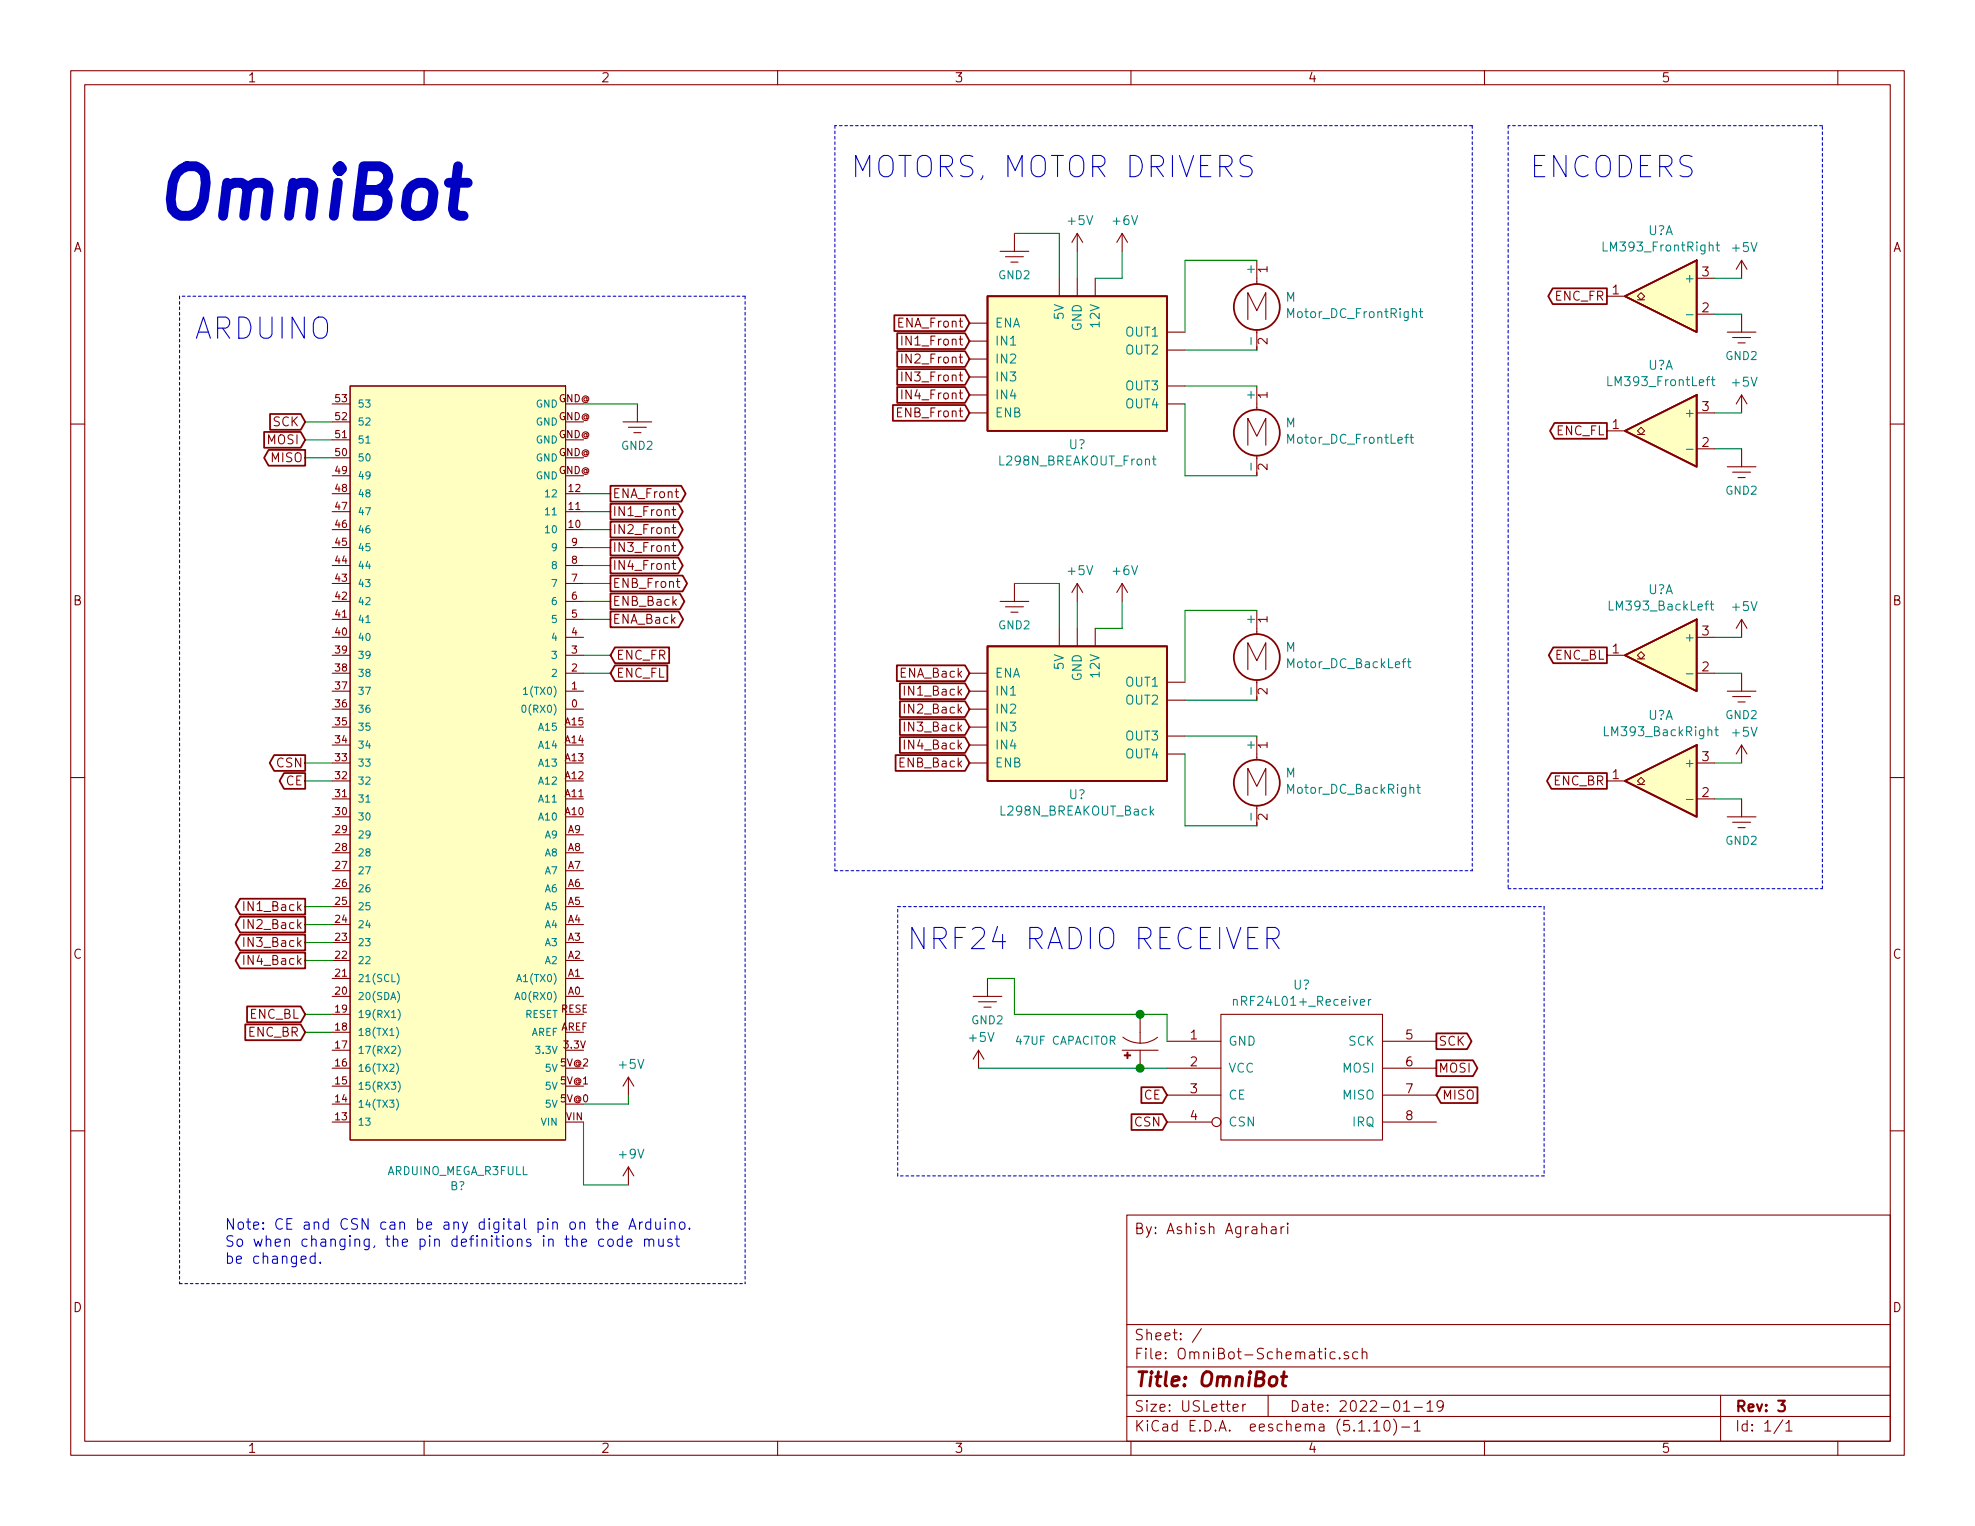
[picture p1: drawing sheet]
EESchema Schematic File Version 4
EELAYER 30 0
EELAYER END
$Descr USLetter 11000 8500
encoding utf-8
Sheet 1 1
Title "OmniBot"
Date "2022-01-19"
Rev "3"
Comp ""
Comment1 ""
Comment2 ""
Comment3 ""
Comment4 "By: Ashish Agrahari"
$EndDescr
$Comp
L myelin-kicad:nRF24L01+ U?
U 1 1
P 7250 6000
F 0 "U?" H 7250 6515 50  0000 C CNN
F 1 "nRF24L01+_Receiver" H 7250 6424 50  0000 C CNN
F 2 "MODULE" H 7250 6100 50  0001 C CNN
F 3 "DOCUMENTATION" H 7250 5950 50  0001 C CNN
	1    7250 6000
	1    0    0    -1  
$EndComp
Wire Wire Line
	6600 1450 6600 1850
Wire Wire Line
	6600 2250 6600 2650
Wire Wire Line
	6600 2650 7000 2650
$Comp
L Motor:Motor_DC M
U 1 1
P 7000 2350
F 0 "M" H 7158 2346 50  0000 L CNN
F 1 "Motor_DC_FrontLeft" H 7158 2255 50  0000 L CNN
F 2 "" H 7000 2260 50  0001 C CNN
F 3 "~" H 7000 2260 50  0001 C CNN
	1    7000 2350
	1    0    0    -1  
$EndComp
$Comp
L Motor:Motor_DC M
U 1 1
P 7000 1650
F 0 "M" H 7158 1646 50  0000 L CNN
F 1 "Motor_DC_FrontRight" H 7158 1555 50  0000 L CNN
F 2 "" H 7000 1560 50  0001 C CNN
F 3 "~" H 7000 1560 50  0001 C CNN
	1    7000 1650
	1    0    0    -1  
$EndComp
$Comp
L AA_Custom_Components:L298N_BREAKOUT U?
U 1 1
P 6000 2050
F 0 "U?" H 6000 1625 50  0000 C CNN
F 1 "L298N_BREAKOUT_Front" H 6000 1534 50  0000 C CNN
F 2 "" H 6050 2600 50  0001 L CNN
F 3 "" H 6150 2300 50  0001 C CNN
	1    6000 2050
	1    0    0    -1  
$EndComp
$Comp
L Comparator:LM393 U?
U 1 1
P 9250 1650
F 0 "U?" H 9250 2017 50  0000 C CNN
F 1 "LM393_FrontRight" H 9250 1926 50  0000 C CNN
F 2 "" H 9250 1650 50  0001 C CNN
F 3 "http://www.ti.com/lit/ds/symlink/lm393.pdf" H 9250 1650 50  0001 C CNN
	1    9250 1650
	-1   0    0    -1  
$EndComp
$Comp
L Comparator:LM393 U?
U 1 1
P 9250 2400
F 0 "U?" H 9250 2767 50  0000 C CNN
F 1 "LM393_FrontLeft" H 9250 2676 50  0000 C CNN
F 2 "" H 9250 2400 50  0001 C CNN
F 3 "http://www.ti.com/lit/ds/symlink/lm393.pdf" H 9250 2400 50  0001 C CNN
	1    9250 2400
	-1   0    0    -1  
$EndComp
$Comp
L AA_Custom_Components:L298N_BREAKOUT U?
U 1 1
P 6000 4000
F 0 "U?" H 6000 3575 50  0000 C CNN
F 1 "L298N_BREAKOUT_Back" H 6000 3484 50  0000 C CNN
F 2 "" H 6050 4550 50  0001 L CNN
F 3 "" H 6150 4250 50  0001 C CNN
	1    6000 4000
	1    0    0    -1  
$EndComp
$Comp
L Motor:Motor_DC M
U 1 1
P 7000 3600
F 0 "M" H 7158 3596 50  0000 L CNN
F 1 "Motor_DC_BackLeft" H 7158 3505 50  0000 L CNN
F 2 "" H 7000 3510 50  0001 C CNN
F 3 "~" H 7000 3510 50  0001 C CNN
	1    7000 3600
	1    0    0    -1  
$EndComp
Wire Wire Line
	6600 4600 7000 4600
Wire Wire Line
	6600 4200 6600 4600
Wire Wire Line
	6600 3400 6600 3800
$Comp
L Comparator:LM393 U?
U 1 1
P 9250 4350
F 0 "U?" H 9250 4717 50  0000 C CNN
F 1 "LM393_BackRight" H 9250 4626 50  0000 C CNN
F 2 "" H 9250 4350 50  0001 C CNN
F 3 "http://www.ti.com/lit/ds/symlink/lm393.pdf" H 9250 4350 50  0001 C CNN
	1    9250 4350
	-1   0    0    -1  
$EndComp
$Comp
L Comparator:LM393 U?
U 1 1
P 9250 3650
F 0 "U?" H 9250 4017 50  0000 C CNN
F 1 "LM393_BackLeft" H 9250 3926 50  0000 C CNN
F 2 "" H 9250 3650 50  0001 C CNN
F 3 "http://www.ti.com/lit/ds/symlink/lm393.pdf" H 9250 3650 50  0001 C CNN
	1    9250 3650
	-1   0    0    -1  
$EndComp
Text Notes 850  1250 0    276  Italic 55
OmniBot
$Comp
L power:+9V #PWR?
U 1 1
P 3500 6600
F 0 "#PWR?" H 3500 6450 50  0001 C CNN
F 1 "+9V" H 3515 6773 50  0000 C CNN
F 2 "" H 3500 6600 50  0001 C CNN
F 3 "" H 3500 6600 50  0001 C CNN
	1    3500 6600
	1    0    0    -1  
$EndComp
$Comp
L power:+5V #PWR?
U 1 1
P 3500 6100
F 0 "#PWR?" H 3500 5950 50  0001 C CNN
F 1 "+5V" H 3515 6273 50  0000 C CNN
F 2 "" H 3500 6100 50  0001 C CNN
F 3 "" H 3500 6100 50  0001 C CNN
	1    3500 6100
	1    0    0    -1  
$EndComp
Wire Wire Line
	3500 6100 3500 6150
$Comp
L SparkFun-PowerSymbols:GND2 #GND?
U 1 1
P 5500 5450
F 0 "#GND?" H 5550 5400 45  0001 L BNN
F 1 "GND2" H 5500 5220 45  0000 C CNN
F 2 "" H 5500 5125 60  0001 C CNN
F 3 "" H 5500 5350 60  0001 C CNN
	1    5500 5450
	1    0    0    -1  
$EndComp
$Comp
L power:+5V #PWR?
U 1 1
P 5450 5950
F 0 "#PWR?" H 5450 5800 50  0001 C CNN
F 1 "+5V" H 5465 6123 50  0000 C CNN
F 2 "" H 5450 5950 50  0001 C CNN
F 3 "" H 5450 5950 50  0001 C CNN
	1    5450 5950
	1    0    0    -1  
$EndComp
$Comp
L power:+5V #PWR?
U 1 1
P 9700 4250
F 0 "#PWR?" H 9700 4100 50  0001 C CNN
F 1 "+5V" H 9715 4423 50  0000 C CNN
F 2 "" H 9700 4250 50  0001 C CNN
F 3 "" H 9700 4250 50  0001 C CNN
	1    9700 4250
	1    0    0    -1  
$EndComp
$Comp
L SparkFun-PowerSymbols:GND2 #GND?
U 1 1
P 9700 4450
F 0 "#GND?" H 9750 4400 45  0001 L BNN
F 1 "GND2" H 9700 4220 45  0000 C CNN
F 2 "" H 9700 4125 60  0001 C CNN
F 3 "" H 9700 4350 60  0001 C CNN
	1    9700 4450
	1    0    0    -1  
$EndComp
Wire Wire Line
	9700 4450 9550 4450
Wire Wire Line
	9550 4250 9700 4250
$Comp
L power:+5V #PWR?
U 1 1
P 9700 3550
F 0 "#PWR?" H 9700 3400 50  0001 C CNN
F 1 "+5V" H 9715 3723 50  0000 C CNN
F 2 "" H 9700 3550 50  0001 C CNN
F 3 "" H 9700 3550 50  0001 C CNN
	1    9700 3550
	1    0    0    -1  
$EndComp
$Comp
L SparkFun-PowerSymbols:GND2 #GND?
U 1 1
P 9700 3750
F 0 "#GND?" H 9750 3700 45  0001 L BNN
F 1 "GND2" H 9700 3520 45  0000 C CNN
F 2 "" H 9700 3425 60  0001 C CNN
F 3 "" H 9700 3650 60  0001 C CNN
	1    9700 3750
	1    0    0    -1  
$EndComp
Wire Wire Line
	9700 3750 9550 3750
Wire Wire Line
	9550 3550 9700 3550
$Comp
L power:+5V #PWR?
U 1 1
P 9700 2300
F 0 "#PWR?" H 9700 2150 50  0001 C CNN
F 1 "+5V" H 9715 2473 50  0000 C CNN
F 2 "" H 9700 2300 50  0001 C CNN
F 3 "" H 9700 2300 50  0001 C CNN
	1    9700 2300
	1    0    0    -1  
$EndComp
$Comp
L SparkFun-PowerSymbols:GND2 #GND?
U 1 1
P 9700 2500
F 0 "#GND?" H 9750 2450 45  0001 L BNN
F 1 "GND2" H 9700 2270 45  0000 C CNN
F 2 "" H 9700 2175 60  0001 C CNN
F 3 "" H 9700 2400 60  0001 C CNN
	1    9700 2500
	1    0    0    -1  
$EndComp
Wire Wire Line
	9700 2500 9550 2500
Wire Wire Line
	9550 2300 9700 2300
$Comp
L power:+5V #PWR?
U 1 1
P 9700 1550
F 0 "#PWR?" H 9700 1400 50  0001 C CNN
F 1 "+5V" H 9715 1723 50  0000 C CNN
F 2 "" H 9700 1550 50  0001 C CNN
F 3 "" H 9700 1550 50  0001 C CNN
	1    9700 1550
	1    0    0    -1  
$EndComp
$Comp
L SparkFun-PowerSymbols:GND2 #GND?
U 1 1
P 9700 1750
F 0 "#GND?" H 9750 1700 45  0001 L BNN
F 1 "GND2" H 9700 1520 45  0000 C CNN
F 2 "" H 9700 1425 60  0001 C CNN
F 3 "" H 9700 1650 60  0001 C CNN
	1    9700 1750
	1    0    0    -1  
$EndComp
Wire Wire Line
	9700 1750 9550 1750
Wire Wire Line
	9550 1550 9700 1550
$Comp
L power:+5V #PWR?
U 1 1
P 6000 3350
F 0 "#PWR?" H 6000 3200 50  0001 C CNN
F 1 "+5V" H 6015 3523 50  0000 C CNN
F 2 "" H 6000 3350 50  0001 C CNN
F 3 "" H 6000 3350 50  0001 C CNN
	1    6000 3350
	1    0    0    -1  
$EndComp
$Comp
L SparkFun-PowerSymbols:GND2 #GND?
U 1 1
P 5650 3250
F 0 "#GND?" H 5700 3200 45  0001 L BNN
F 1 "GND2" H 5650 3020 45  0000 C CNN
F 2 "" H 5650 2925 60  0001 C CNN
F 3 "" H 5650 3150 60  0001 C CNN
	1    5650 3250
	1    0    0    -1  
$EndComp
$Comp
L power:+6V #PWR?
U 1 1
P 6250 3350
F 0 "#PWR?" H 6250 3200 50  0001 C CNN
F 1 "+6V" H 6265 3523 50  0000 C CNN
F 2 "" H 6250 3350 50  0001 C CNN
F 3 "" H 6250 3350 50  0001 C CNN
	1    6250 3350
	1    0    0    -1  
$EndComp
Wire Wire Line
	5900 3500 5900 3250
Wire Wire Line
	5900 3250 5650 3250
Wire Wire Line
	6000 3350 6000 3500
Wire Wire Line
	6100 3500 6250 3500
Wire Wire Line
	6250 3500 6250 3350
$Comp
L power:+5V #PWR?
U 1 1
P 6000 1400
F 0 "#PWR?" H 6000 1250 50  0001 C CNN
F 1 "+5V" H 6015 1573 50  0000 C CNN
F 2 "" H 6000 1400 50  0001 C CNN
F 3 "" H 6000 1400 50  0001 C CNN
	1    6000 1400
	1    0    0    -1  
$EndComp
$Comp
L SparkFun-PowerSymbols:GND2 #GND?
U 1 1
P 5650 1300
F 0 "#GND?" H 5700 1250 45  0001 L BNN
F 1 "GND2" H 5650 1070 45  0000 C CNN
F 2 "" H 5650 975 60  0001 C CNN
F 3 "" H 5650 1200 60  0001 C CNN
	1    5650 1300
	1    0    0    -1  
$EndComp
$Comp
L power:+6V #PWR?
U 1 1
P 6250 1400
F 0 "#PWR?" H 6250 1250 50  0001 C CNN
F 1 "+6V" H 6265 1573 50  0000 C CNN
F 2 "" H 6250 1400 50  0001 C CNN
F 3 "" H 6250 1400 50  0001 C CNN
	1    6250 1400
	1    0    0    -1  
$EndComp
Wire Wire Line
	5900 1550 5900 1300
Wire Wire Line
	5900 1300 5650 1300
Wire Wire Line
	6000 1400 6000 1550
Wire Wire Line
	6250 1550 6250 1400
Wire Wire Line
	6100 1550 6250 1550
$Comp
L SparkFun-PowerSymbols:GND2 #GND?
U 1 1
P 3550 2250
F 0 "#GND?" H 3600 2200 45  0001 L BNN
F 1 "GND2" H 3550 2020 45  0000 C CNN
F 2 "" H 3550 1925 60  0001 C CNN
F 3 "" H 3550 2150 60  0001 C CNN
	1    3550 2250
	1    0    0    -1  
$EndComp
Wire Wire Line
	3550 2250 3250 2250
Text GLabel 8950 1650 0    50   Output ~ 0
ENC_FR
Text GLabel 3400 3650 2    50   Input ~ 0
ENC_FR
Text GLabel 8950 2400 0    50   Output ~ 0
ENC_FL
Text GLabel 3400 3750 2    50   Input ~ 0
ENC_FL
Text GLabel 8950 3650 0    50   Output ~ 0
ENC_BL
Text GLabel 1700 5650 0    50   Input ~ 0
ENC_BL
$Comp
L SparkFun-Boards:ARDUINO_MEGA_R3FULL B?
U 1 1
P 2550 4250
F 0 "B?" H 2550 6610 45  0000 C CNN
F 1 "ARDUINO_MEGA_R3FULL" H 2550 6526 45  0000 C CNN
F 2 "ARDUINO_MEGA" H 2550 6400 20  0001 C CNN
F 3 "" H 2550 4250 50  0001 C CNN
	1    2550 4250
	-1   0    0    1   
$EndComp
Text GLabel 1700 5750 0    50   Input ~ 0
ENC_BR
Text GLabel 8950 4350 0    50   Output ~ 0
ENC_BR
Text GLabel 5400 3850 0    50   Input ~ 0
IN1_Back
Text GLabel 1700 5050 0    50   Output ~ 0
IN1_Back
Text GLabel 1700 5150 0    50   Output ~ 0
IN2_Back
Text GLabel 1700 5250 0    50   Output ~ 0
IN3_Back
Text GLabel 1700 5350 0    50   Output ~ 0
IN4_Back
Text GLabel 5400 3950 0    50   Input ~ 0
IN2_Back
Text GLabel 5400 4050 0    50   Input ~ 0
IN3_Back
Text GLabel 5400 4150 0    50   Input ~ 0
IN4_Back
Text GLabel 5400 3750 0    50   Input ~ 0
ENA_Back
Text GLabel 5400 4250 0    50   Input ~ 0
ENB_Back
Text GLabel 3400 3350 2    50   Output ~ 0
ENB_Back
Text GLabel 3400 3450 2    50   Output ~ 0
ENA_Back
Text GLabel 5400 1900 0    50   Input ~ 0
IN1_Front
Text GLabel 5400 2000 0    50   Input ~ 0
IN2_Front
Text GLabel 5400 2100 0    50   Input ~ 0
IN3_Front
Text GLabel 5400 2200 0    50   Input ~ 0
IN4_Front
Text GLabel 5400 1800 0    50   Input ~ 0
ENA_Front
Text GLabel 5400 2300 0    50   Input ~ 0
ENB_Front
Text GLabel 3400 2850 2    50   Output ~ 0
IN1_Front
Text GLabel 3400 2950 2    50   Output ~ 0
IN2_Front
Text GLabel 3400 3050 2    50   Output ~ 0
IN3_Front
Text GLabel 3400 3150 2    50   Output ~ 0
IN4_Front
Text GLabel 3400 2750 2    50   Output ~ 0
ENA_Front
Text GLabel 3400 3250 2    50   Output ~ 0
ENB_Front
Text GLabel 6500 6100 0    50   Input ~ 0
CE
Text GLabel 6500 6250 0    50   Input ~ 0
CSN
Text GLabel 1700 4250 0    50   Output ~ 0
CSN
Text GLabel 1700 4350 0    50   Output ~ 0
CE
Text GLabel 8000 5800 2    50   Output ~ 0
SCK
Text GLabel 1700 2350 0    50   Input ~ 0
SCK
Text GLabel 8000 5950 2    50   Output ~ 0
MOSI
Text GLabel 8000 6100 2    50   Input ~ 0
MISO
Text GLabel 1700 2550 0    50   Output ~ 0
MISO
Text GLabel 1700 2450 0    50   Input ~ 0
MOSI
Wire Wire Line
	7000 2150 6600 2150
Wire Wire Line
	7000 1450 6600 1450
Wire Wire Line
	7000 1950 6600 1950
Wire Wire Line
	7000 3400 6600 3400
Wire Wire Line
	7000 3900 6600 3900
$Comp
L Motor:Motor_DC M
U 1 1
P 7000 4300
F 0 "M" H 7158 4296 50  0000 L CNN
F 1 "Motor_DC_BackRight" H 7158 4205 50  0000 L CNN
F 2 "" H 7000 4210 50  0001 C CNN
F 3 "~" H 7000 4210 50  0001 C CNN
	1    7000 4300
	1    0    0    -1  
$EndComp
Wire Wire Line
	7000 4100 6600 4100
Wire Wire Line
	3400 2750 3250 2750
Wire Wire Line
	3400 2850 3250 2850
Wire Wire Line
	3400 2950 3250 2950
Wire Wire Line
	3250 3050 3400 3050
Wire Wire Line
	3250 3150 3400 3150
Wire Wire Line
	3250 3250 3400 3250
Wire Wire Line
	3250 3350 3400 3350
Wire Wire Line
	3250 3450 3400 3450
Wire Wire Line
	3250 3650 3400 3650
Wire Wire Line
	3250 3750 3400 3750
Wire Wire Line
	1700 5050 1850 5050
Wire Wire Line
	1700 5150 1850 5150
Wire Wire Line
	1700 5250 1850 5250
Wire Wire Line
	1700 5350 1850 5350
Wire Wire Line
	1700 5650 1850 5650
Wire Wire Line
	1700 5750 1850 5750
Wire Wire Line
	1700 2350 1850 2350
Wire Wire Line
	1700 2550 1850 2550
Wire Wire Line
	1700 2450 1850 2450
Wire Wire Line
	1700 4250 1850 4250
Wire Wire Line
	1700 4350 1850 4350
Wire Wire Line
	3250 6150 3500 6150
Wire Wire Line
	3250 6250 3250 6600
Wire Wire Line
	3250 6600 3500 6600
Wire Notes Line
	1000 7150 4150 7150
Wire Notes Line
	4150 1650 1000 1650
Wire Notes Line
	4650 4850 8200 4850
Wire Notes Line
	8200 700  4650 700 
Wire Notes Line
	8400 4950 10150 4950
Wire Notes Line
	10150 4950 10150 700 
Wire Notes Line
	10150 700  8400 700 
Wire Notes Line
	8400 700  8400 4950
Wire Notes Line
	8200 700  8200 4850
Wire Notes Line
	4650 700  4650 4850
Wire Notes Line
	8600 5050 8600 6550
Wire Notes Line
	8600 6550 5000 6550
Wire Notes Line
	5000 6550 5000 5050
Wire Notes Line
	5000 5050 8600 5050
Text Notes 1850 1900 2    118  ~ 0
ARDUINO
Text Notes 7000 1000 2    118  ~ 0
MOTORS, MOTOR DRIVERS
Text Notes 9450 1000 2    118  ~ 0
ENCODERS
Text Notes 7150 5300 2    118  ~ 0
NRF24 RADIO RECEIVER
$Comp
L SparkFun-Capacitors:47UF-POLAR-EIA3528-10V-10% C?
U 1 1
P 6350 5850
F 0 "C?" H 6478 5842 45  0001 L CNN
F 1 "47UF CAPACITOR" H 6222 5800 45  0000 R CNN
F 2 "EIA3528" H 6350 6100 20  0001 C CNN
F 3 "" H 6350 5850 50  0001 C CNN
F 4 "CAP-08310" H 6478 5716 60  0001 L CNN "Field4"
	1    6350 5850
	1    0    0    1   
$EndComp
Connection ~ 6350 5950
Wire Wire Line
	6350 5950 6500 5950
Wire Wire Line
	6500 5800 6500 5650
Wire Wire Line
	6500 5650 6350 5650
Wire Wire Line
	6350 5650 5650 5650
Wire Wire Line
	5650 5650 5650 5450
Wire Wire Line
	5650 5450 5500 5450
Connection ~ 6350 5650
Wire Wire Line
	5450 5950 6350 5950
Text Notes 1250 7050 0    59   ~ 0
Note: CE and CSN can be any digital pin on the Arduino. \nSo when changing, the pin definitions in the code must \nbe changed.
Wire Notes Line
	4150 1650 4150 7150
Wire Notes Line
	1000 1650 1000 7150
$EndSCHEMATC
